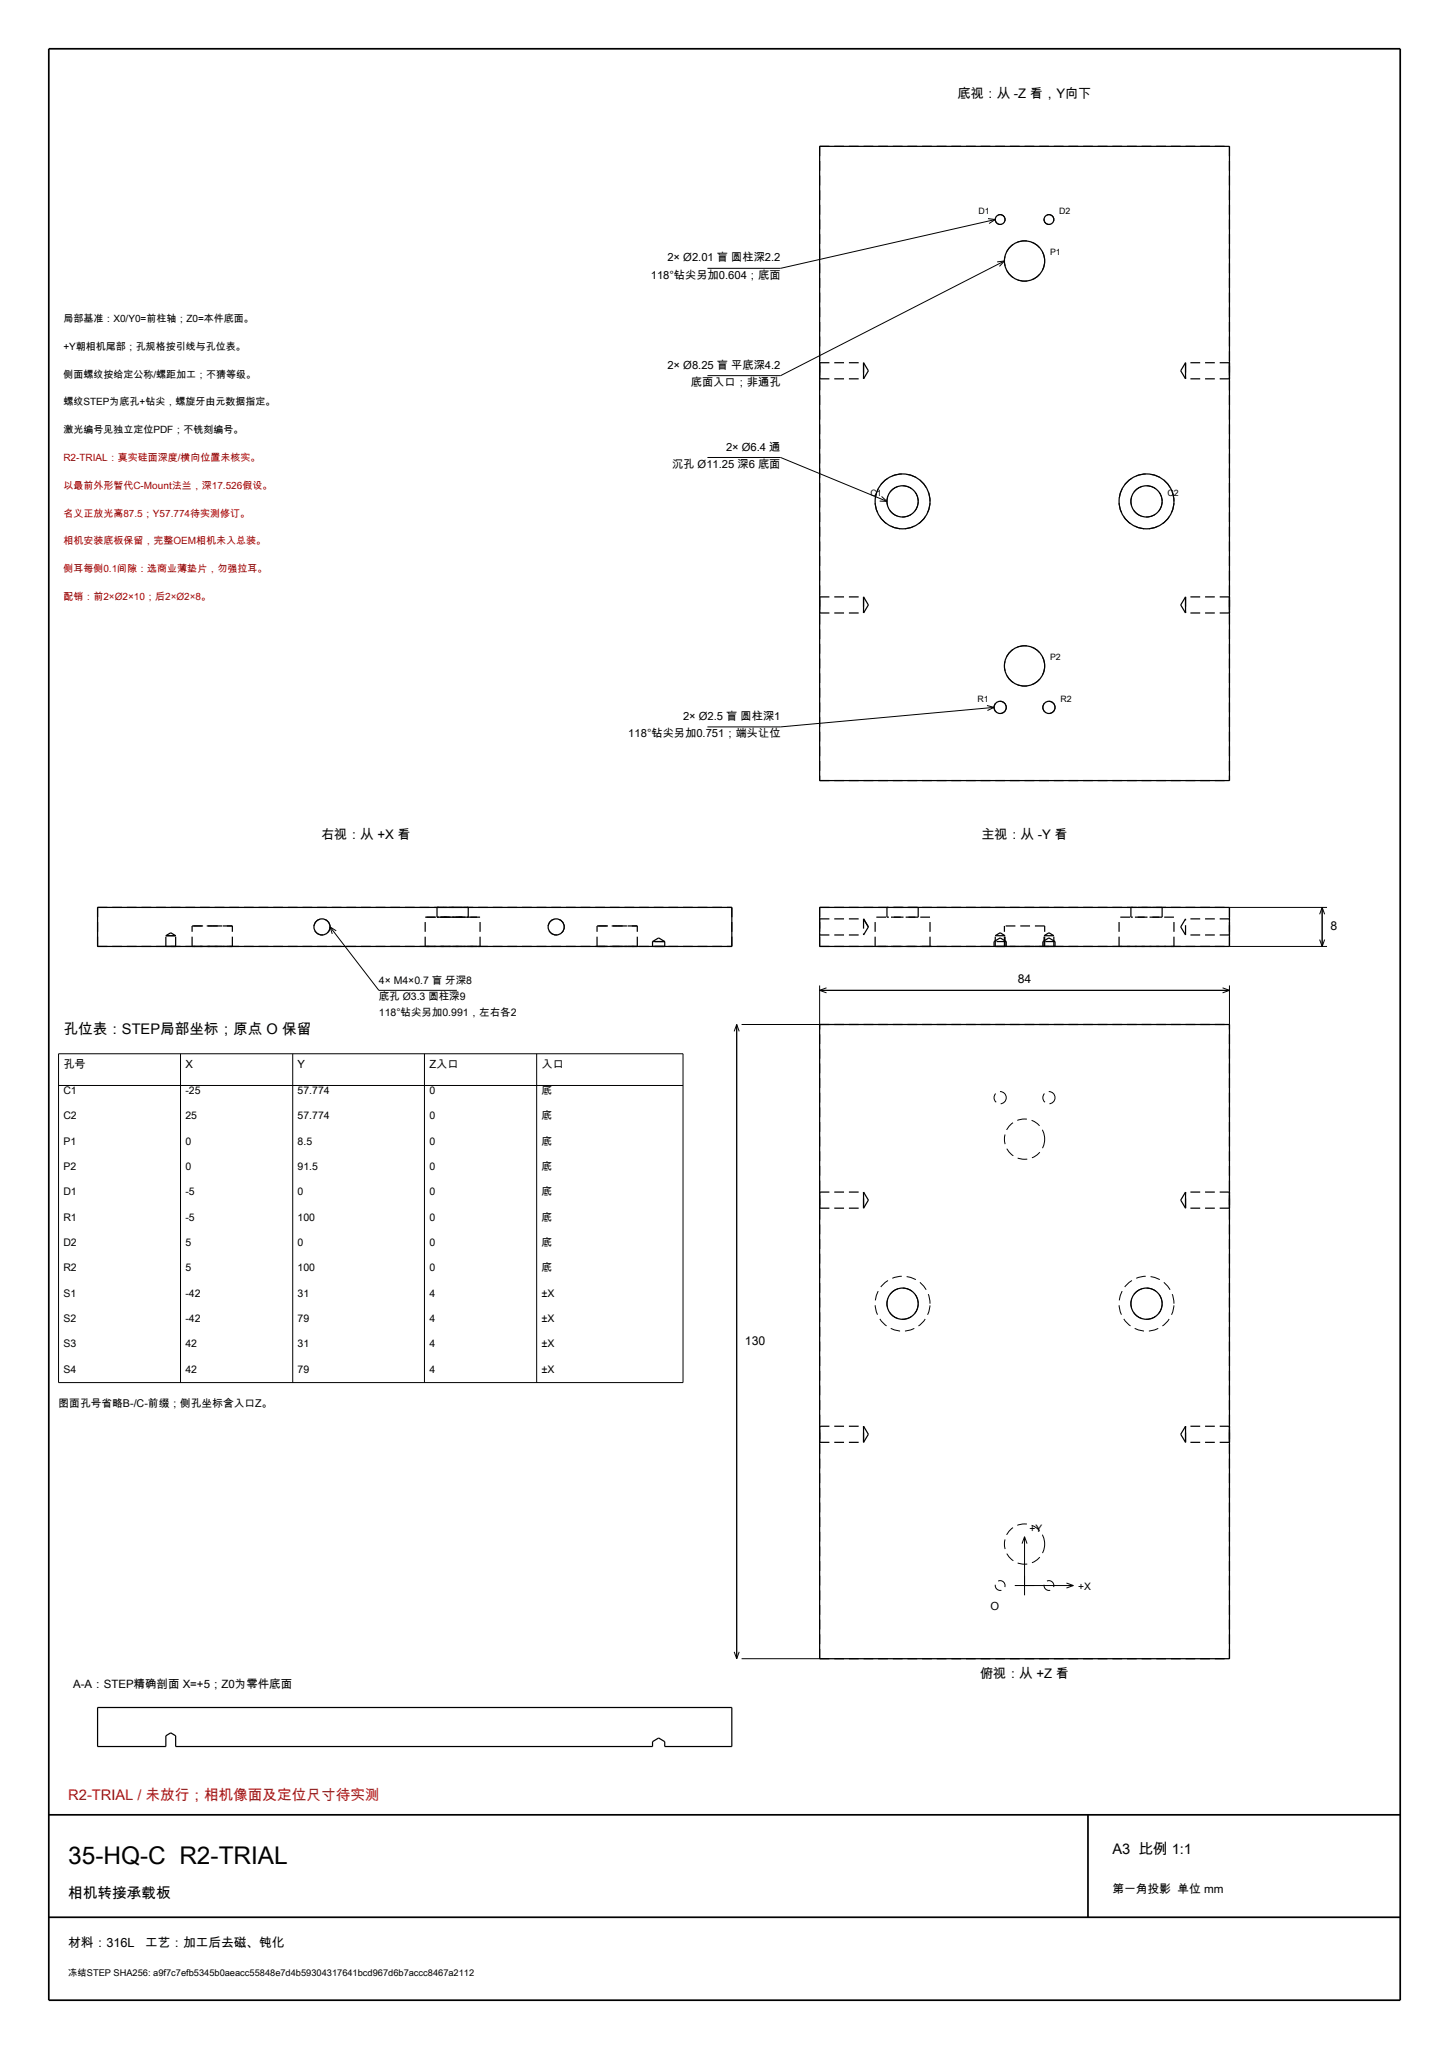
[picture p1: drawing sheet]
<svg xmlns="http://www.w3.org/2000/svg" width="297mm" height="420mm" viewBox="0 0 297 420" stroke-linecap="round" stroke-linejoin="round" font-family="sans-serif">
<path d="M10 10h277v400h-277zM10 372h277M223 372v21M10 393h277" fill="none" stroke="#000" stroke-width=".35"/>
<g fill="none" stroke="#000" stroke-width=".25" stroke-dasharray="2 1" stroke-linecap="butt">
<path d="M168 30v130M168 30h84M252 30v130M168 76v-1.7M168 74.3v3.3M168 77.6v-1.6M168 77.6h9M168 74.3h9M177 76v-1.7M177 74.3v3.3M177 77.6v-1.6M178 76l-1-1.7"/>
<path d="M178 76l-1 1.6M242 76l1 1.6M242 76l1-1.7M243 76v-1.7M243 74.3v3.3M243 77.6v-1.6M252 76v-1.7M252 74.3v3.3M252 77.6v-1.6M252 74.3h-9M252 77.6h-9M168 124v-1.7"/>
<path d="M168 122.3v3.3M168 125.6v-1.6M168 125.6h9M168 122.3h9M177 124v-1.7M177 122.3v3.3M177 125.6v-1.6M178 124l-1-1.7M178 124l-1 1.6M242 124l1 1.6M242 124l1-1.7M243 124v-1.7"/>
<path d="M243 122.3v3.3M243 125.6v-1.6M252 124v-1.7M252 122.3v3.3M252 125.6v-1.6M252 122.3h-9M252 125.6h-9M168 160h84M20 194v-8M20 194h130M20 186h130M34 194h1"/>
<path d="M34 191.8h1M34 194v-2.2M35 194h1M35 191.8h1M35 191.2l-1 .6M35 191.2l1 .6M36 194h-2M36 191.8h-2M36 194v-2.2M39.4 194h4.1M39.4 189.8h4.1M39.4 194v-4.2"/>
<path d="M43.5 194h4.1M43.5 189.8h4.1M47.6 194h-8.2M47.6 189.8h-8.2M47.6 194v-4.2M87.1 194h5.7M87.1 188h5.7M87.1 194v-6M89.6 186h3.2M89.6 188h3.2M89.6 188v-2M92.8 186h3.2"/>
<path d="M92.8 194h5.6M92.8 188h3.2M92.8 188h5.6M96 186h-6.4M96 188h-6.4M96 188v-2M98.4 194h-11.3M98.4 188h-11.3M98.4 194v-6M122.4 194h4.1M122.4 189.8h4.1M122.4 194v-4.2"/>
<path d="M126.5 194h4.1M126.5 189.8h4.1M130.6 194h-8.2M130.6 189.8h-8.2M130.6 194v-4.2M133.8 194h1.2M133.8 193h1.2M133.8 194v-1M135 194h1.3M135 193h1.3M135 192.2l-1.2 .8M135 192.2l1.3 .8"/>
<path d="M136.3 194h-2.5M136.3 193h-2.5M136.3 194v-1M150 194v-8M168 194v-8M168 188.3v3.3M168 186h84M168 194h84M168 188.3h9M168 191.6h9M177 188.3v3.3M177 188.3l1 1.7"/>
<path d="M178 190l-1-1.7M178 190l-1 1.6M179.4 194v-6M181.8 188v-2M188.2 186h-6.4M188.2 188v-2M188.2 188h-6.4M190.6 194h-11.2M190.6 194v-6M190.6 188h-11.2M203.8 194v-1M204 194v-2.2"/>
<path d="M205 191.2l-1 .6M205 192.2l-1.2 .8M205.9 194v-4.2M206 194h-2M206 194v-2.2M206 191.8h-2M206 191.8l-1-.6M206.3 194h-2.5M206.3 194v-1M206.3 193h-2.5M206.3 193l-1.3-.8M213.8 194v-1"/>
<path d="M214 194v-2.2M214.1 194h-8.2M214.1 194v-4.2M214.1 189.8h-8.2M215 191.2l-1 .6M215 192.2l-1.2 .8M216 194h-2M216 194v-2.2M216 191.8h-2M216 191.8l-1-.6M216.3 194h-2.5M216.3 194v-1"/>
<path d="M216.3 193h-2.5M216.3 193l-1.3-.8M229.4 194v-6M231.8 188v-2M238.2 186h-6.4M238.2 188v-2M238.2 188h-6.4M240.6 194h-11.2M240.6 194v-6M240.6 188h-11.2M242 190l1-1.7M243 191.6v-3.3"/>
<path d="M243 191.6l-1-1.6M252 194v-8M252 191.6v-3.3M252 191.6h-9M252 188.3h-9M168 210h84M168 246v1.6M168 247.6v-3.3M168 244.3v1.7M168 247.6h9M168 244.3h9M177 246v1.6"/>
<path d="M177 247.6v-3.3M177 244.3v1.7M178 246l-1-1.7M178 246l-1 1.6M242 246l1 1.6M242 246l1-1.7M243 246v1.6M243 247.6v-3.3M243 244.3v1.7M252 246v1.6M252 247.6v-3.3M252 244.3v1.7"/>
<path d="M252 244.3h-9M252 247.6h-9M168 294v1.6M168 295.6v-3.3M168 292.3v1.7M168 295.6h9M168 292.3h9M177 294v1.6M177 295.6v-3.3M177 292.3v1.7M178 294l-1-1.7M178 294l-1 1.6"/>
<path d="M242 294l1 1.6M242 294l1-1.7M243 294v1.6M243 295.6v-3.3M243 292.3v1.7M252 294v1.6M252 295.6v-3.3M252 292.3v1.7M252 292.3h-9M252 295.6h-9M168 340v-130M168 340h84"/>
<path d="M252 340v-130"/>
</g>
<g fill="none" stroke="#000" stroke-width=".25">
<path d="M168 30h84v130h-84zM20 186h130v8h-130zM168 186h84v8h-84zM168 210h84v130h-84zM20 350h130v8h-13.7v-1l-1.3-.8-1.2 .8v1h-97.8v-2.2l-1-.6-1 .6v2.2h-14z"/>
<circle cx="205" cy="45" r="1.01"/>
<circle cx="210" cy="53.5" r="4.1"/>
<circle cx="215" cy="45" r="1.01"/>
<circle cx="185" cy="102.8" r="5.6"/>
<circle cx="185" cy="102.8" r="3.2"/>
<circle cx="235" cy="102.8" r="5.6"/>
<circle cx="235" cy="102.8" r="3.2"/>
<circle cx="210" cy="136.5" r="4.1"/>
<circle cx="205" cy="145" r="1.25"/>
<circle cx="215" cy="145" r="1.25"/>
<circle cx="66" cy="190" r="1.65"/>
<circle cx="114" cy="190" r="1.65"/>
<circle cx="185" cy="267.2" r="3.2"/>
<circle cx="235" cy="267.2" r="3.2"/>
</g>
<g fill="none" stroke="#000" stroke-width=".2" stroke-dasharray="2 1" stroke-linecap="butt">
<path d="M206 45a1.01 1.01 0 0 0-1.4-.9 1.01 1.01 0 0 0-.3 1.6 1.01 1.01 0 0 0 1.6-.3l.1-.4M214.1 53.5a4.1 4.1 0 0 0-5.9-3.7 4.1 4.1 0 0 0-.7 7 4.1 4.1 0 0 0 6.6-2.6v-.7M216 45a1.01 1.01 0 0 0-1.4-.9 1.01 1.01 0 0 0-.3 1.6 1.01 1.01 0 0 0 1.6-.3l.1-.4M188.2 102.8a3.2 3.2 0 0 0-4.6-2.9 3.2 3.2 0 0 0-.6 5.4 3.2 3.2 0 0 0 5.1-1.9l.1-.6M190.6 102.8a5.6 5.6 0 0 0-8.1-5 5.6 5.6 0 0 0-.8 9.5 5.6 5.6 0 0 0 8.9-3.6v-.9M238.2 102.8a3.2 3.2 0 0 0-4.6-2.9 3.2 3.2 0 0 0-.6 5.4 3.2 3.2 0 0 0 5.1-1.9l.1-.6M240.6 102.8a5.6 5.6 0 0 0-8.1-5 5.6 5.6 0 0 0-.8 9.5 5.6 5.6 0 0 0 8.9-3.6v-.9M214.1 136.5a4.1 4.1 0 0 0-5.9-3.7 4.1 4.1 0 0 0-.7 7 4.1 4.1 0 0 0 6.6-2.6v-.7M206.3 145a1.25 1.25 0 0 0-1.8-1.1 1.25 1.25 0 0 0-.3 2 1.25 1.25 0 0 0 2-.5l.1-.4M216.3 145a1.25 1.25 0 0 0-1.8-1.1 1.25 1.25 0 0 0-.3 2 1.25 1.25 0 0 0 2-.5l.1-.4M67.7 190a1.65 1.65 0 0 0-2.4-1.5 1.65 1.65 0 0 0-.4 2.8 1.65 1.65 0 0 0 2.7-.9l.1-.4M115.7 190a1.65 1.65 0 0 0-2.4-1.5 1.65 1.65 0 0 0-.4 2.8 1.65 1.65 0 0 0 2.7-.9l.1-.4"/>
<path d="M206.3 225a1.25 1.25 0 0 0-1.8-1.1 1.25 1.25 0 0 0-.3 2 1.25 1.25 0 0 0 2-.5l.1-.4M214.1 233.5a4.1 4.1 0 0 0-5.9-3.7 4.1 4.1 0 0 0-.7 7 4.1 4.1 0 0 0 6.6-2.6v-.7M216.3 225a1.25 1.25 0 0 0-1.8-1.1 1.25 1.25 0 0 0-.3 2 1.25 1.25 0 0 0 2-.5l.1-.4M188.2 267.2a3.2 3.2 0 0 0-4.6-2.8 3.2 3.2 0 0 0-.6 5.4 3.2 3.2 0 0 0 5.1-1.9l.1-.7M190.6 267.2a5.6 5.6 0 0 0-8.1-5 5.6 5.6 0 0 0-.8 9.6 5.6 5.6 0 0 0 8.9-3.7v-.9M238.2 267.2a3.2 3.2 0 0 0-4.6-2.8 3.2 3.2 0 0 0-.6 5.4 3.2 3.2 0 0 0 5.1-1.9l.1-.7M240.6 267.2a5.6 5.6 0 0 0-8.1-5 5.6 5.6 0 0 0-.8 9.6 5.6 5.6 0 0 0 8.9-3.7v-.9M214.1 316.5a4.1 4.1 0 0 0-5.9-3.7 4.1 4.1 0 0 0-.7 7 4.1 4.1 0 0 0 6.6-2.6v-.7M206 325a1.01 1.01 0 0 0-1.4-.9 1.01 1.01 0 0 0-.3 1.6 1.01 1.01 0 0 0 1.6-.3l.1-.4M216 325a1.01 1.01 0 0 0-1.4-.9 1.01 1.01 0 0 0-.3 1.6 1.01 1.01 0 0 0 1.6-.3l.1-.4"/>
</g>
<g fill="none" stroke="#000" stroke-width=".2">
<path d="M202.5 44.8l1.5 .2M204 45l-44 10h-15M204 45l-1.3 .8M205.9 53.5l-45.9 23.5h-15M205.9 53.5l-1.5 .2M205.9 53.5l-1 1.1M145 93.8h15l21.8 9M180.3 102.7l1.5 .1M180.7 101.8l1.1 1M202.3 144.6l1.5 .4M203.8 145l-43.8 4h-15M203.8 145l-1.4 .6"/>
<path d="M67.7 190l9.9 13h16.1M67.7 190l.4 1.4M67.7 190l1.2 .8M252 194h20M252 186h20M270.5 192.6l.5 1.4M271 186v8M271 186l-.5 1.4M271 186l.5 1.4M271.5 192.6l-.5 1.4M12 216h128v67.4h-128zM37 216v67.4"/>
<path d="M60 216v67.4M87 216v67.4M110 216v67.4M151 210v130M151 210l-.5 1.4M151 210l.5 1.4M168 202v8h-16M168 203h84M168 203l1.4 .5M169.4 202.5l-1.4 .5M250.6 202.5l1.4 .5M252 202v8"/>
<path d="M252 203l-1.4 .5M12 222.5h128M210 315v12M210 315l-.5 1.4M210 315l.5 1.4M150.5 338.6l.5 1.4M151.5 338.6l-.5 1.4M152 340h16M208 325h12M218.6 324.5l1.4 .5M220 325l-1.4 .5"/>
</g>
<text font-size="5" x="14" y="382">35-HQ-C R2-TRIAL</text>
<g font-size="3">
<text x="13" y="212">孔位表：STEP局部坐标；原点 O 保留</text>
<text x="228" y="380">A3 比例 1:1</text>
<text x="14" y="389">相机转接承载板</text>
</g>
<text font-size="3" fill="#bf0a0a" x="14" y="369">R2-TRIAL / 未放行；相机像面及定位尺寸待实测</text>
<g font-size="2.7">
<text x="196.3" y="20">底视：从 -Z 看，Y向下</text>
<text x="65.8" y="172">右视：从 +X 看</text>
<text x="201.1" y="172">主视：从 -Y 看</text>
<text x="200.9" y="344">俯视：从 +Z 看</text>
</g>
<g font-size="2.6">
<text x="14" y="399">材料：316L</text>
<text x="29.7" y="399">工艺：加工后去磁、钝化</text>
</g>
<g font-size="2.5">
<text x="272.7" y="190.7">8</text>
<text x="208.6" y="201.5">84</text>
<text x="152.7" y="275.7">130</text>
</g>
<text font-size="2.4" x="228" y="388">第一角投影 单位 mm</text>
<g font-size="2.3">
<text x="136.8" y="53.6">2× Ø2.01 盲 圆柱深2.2</text>
<text x="133.4" y="57.1">118°钻尖另加0.604；底面</text>
<text x="136.8" y="75.6">2× Ø8.25 盲 平底深4.2</text>
<text x="141.6" y="79.1">底面入口；非通孔</text>
<text x="137.8" y="95.9">沉孔 Ø11.25 深6 底面</text>
<text x="148.8" y="92.4">2× Ø6.4 通</text>
<text x="140" y="147.6">2× Ø2.5 盲 圆柱深1</text>
<text x="128.8" y="151.1">118°钻尖另加0.751；端头让位</text>
<text x="13" y="219">孔号</text>
<text x="38" y="219">X</text>
<text x="61" y="219">Y</text>
<text x="88" y="219">Z入口</text>
<text x="111" y="219">入口</text>
<text x="203" y="330">O</text>
<text x="15" y="346">A-A：STEP精确剖面 X=+5；Z0为零件底面</text>
</g>
<text font-size="2.2" x="12" y="288.4">图面孔号省略B-/C-前缀；侧孔坐标含入口Z。</text>
<g font-size="2.1">
<text x="13" y="66">局部基准：X0/Y0=前柱轴；Z0=本件底面。</text>
<text x="13" y="71.7">+Y朝相机尾部；孔规格按引线与孔位表。</text>
<text x="13" y="77.4">侧面螺纹按给定公称/螺距加工；不猜等级。</text>
<text x="13" y="83.1">螺纹STEP为底孔+钻尖，螺旋牙由元数据指定。</text>
<text x="13" y="88.8">激光编号见独立定位PDF；不铣刻编号。</text>
<text x="77.6" y="201.6">4× M4×0.7 盲 牙深8</text>
<text x="77.6" y="204.9">底孔 Ø3.3 圆柱深9</text>
<text x="77.6" y="208.3">118°钻尖另加0.991，左右各2</text>
<text x="13" y="224.2">C1</text>
<text x="38" y="224.2">-25</text>
<text x="61" y="224.2">57.774</text>
<text x="88" y="224.2">0</text>
<text x="111" y="224.2">底</text>
<text x="13" y="229.4">C2</text>
<text x="38" y="229.4">25</text>
<text x="61" y="229.4">57.774</text>
<text x="88" y="229.4">0</text>
<text x="111" y="229.4">底</text>
<text x="13" y="234.6">P1</text>
<text x="13" y="239.8">P2</text>
<text x="38" y="234.6">0</text>
<text x="38" y="239.8">0</text>
<text x="61" y="234.6">8.5</text>
<text x="61" y="239.8">91.5</text>
<text x="88" y="234.6">0</text>
<text x="88" y="239.8">0</text>
<text x="111" y="234.6">底</text>
<text x="111" y="239.8">底</text>
<text x="13" y="245">D1</text>
<text x="38" y="245">-5</text>
<text x="61" y="245">0</text>
<text x="88" y="245">0</text>
<text x="111" y="245">底</text>
<text x="13" y="250.2">R1</text>
<text x="38" y="250.2">-5</text>
<text x="61" y="250.2">100</text>
<text x="88" y="250.2">0</text>
<text x="111" y="250.2">底</text>
<text x="13" y="255.4">D2</text>
<text x="38" y="255.4">5</text>
<text x="61" y="255.4">0</text>
<text x="88" y="255.4">0</text>
<text x="111" y="255.4">底</text>
<text x="13" y="260.6">R2</text>
<text x="38" y="260.6">5</text>
<text x="61" y="260.6">100</text>
<text x="88" y="260.6">0</text>
<text x="111" y="260.6">底</text>
<text x="13" y="265.8">S1</text>
<text x="38" y="265.8">-42</text>
<text x="61" y="265.8">31</text>
<text x="88" y="265.8">4</text>
<text x="111" y="265.8">±X</text>
<text x="13" y="271">S2</text>
<text x="38" y="271">-42</text>
<text x="61" y="271">79</text>
<text x="88" y="271">4</text>
<text x="111" y="271">±X</text>
<text x="13" y="276.2">S3</text>
<text x="13" y="281.4">S4</text>
<text x="38" y="276.2">42</text>
<text x="38" y="281.4">42</text>
<text x="61" y="276.2">31</text>
<text x="61" y="281.4">79</text>
<text x="88" y="276.2">4</text>
<text x="88" y="281.4">4</text>
<text x="111" y="276.2">±X</text>
<text x="111" y="281.4">±X</text>
<text x="211" y="314">+Y</text>
<text x="221" y="326">+X</text>
</g>
<g font-size="2.1" fill="#a60000">
<text x="13" y="94.5">R2-TRIAL：真实硅面深度/横向位置未核实。</text>
<text x="13" y="100.2">以最前外形暂代C-Mount法兰，深17.526假设。</text>
<text x="13" y="105.9">名义正放光高87.5；Y57.774待实测修订。</text>
<text x="13" y="111.6">相机安装底板保留，完整OEM相机未入总装。</text>
<text x="13" y="117.3">侧耳每侧0.1间隙：选商业薄垫片，勿强拉耳。</text>
<text x="13" y="123">配销：前2×Ø2×10；后2×Ø2×8。</text>
</g>
<text font-size="1.9" x="14" y="405">冻结STEP SHA256: a9f7c7efb5345b0aeacc55848e7d4b59304317641bcd967d6b7accc8467a2112</text>
<g font-size="1.8">
<text x="200.6" y="43.8">D1</text>
<text x="217.1" y="43.8">D2</text>
<text x="215.2" y="52.3">P1</text>
<text x="178.4" y="101.6">C1</text>
<text x="239.3" y="101.6">C2</text>
<text x="215.2" y="135.3">P2</text>
<text x="200.3" y="143.8">R1</text>
<text x="217.3" y="143.8">R2</text>
</g>
</svg>
